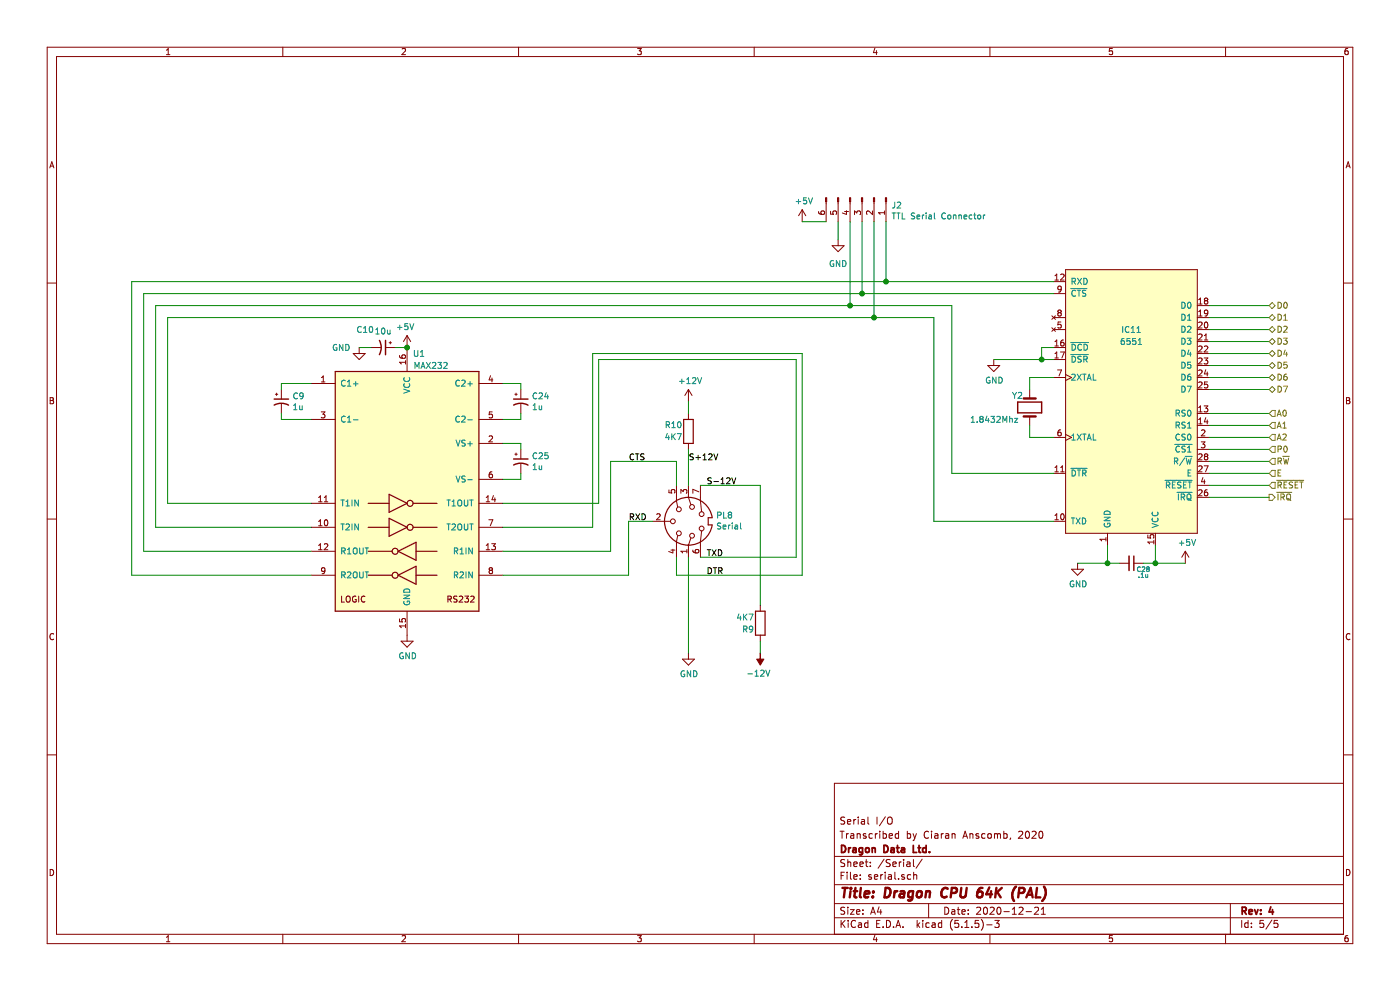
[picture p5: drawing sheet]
EESchema Schematic File Version 4
EELAYER 30 0
EELAYER END
$Descr A4 11693 8268
encoding utf-8
Sheet 5 5
Title "Dragon CPU 64K (PAL)"
Date "2020-12-21"
Rev "4"
Comp "Dragon Data Ltd."
Comment1 "Transcribed by Ciaran Anscomb, 2020"
Comment2 "Serial I/O"
Comment3 ""
Comment4 ""
$EndDescr
Text HLabel 10600 2550 2    50   3State ~ 0
D0
Text HLabel 10600 2650 2    50   3State ~ 0
D1
Text HLabel 10600 2750 2    50   3State ~ 0
D2
Text HLabel 10600 2850 2    50   3State ~ 0
D3
Text HLabel 10600 2950 2    50   3State ~ 0
D4
Text HLabel 10600 3050 2    50   3State ~ 0
D5
Text HLabel 10600 3150 2    50   3State ~ 0
D6
Text HLabel 10600 3250 2    50   3State ~ 0
D7
Wire Wire Line
	10600 2550 10100 2550
Wire Wire Line
	10600 2650 10100 2650
Wire Wire Line
	10100 2750 10600 2750
Wire Wire Line
	10600 2850 10100 2850
Wire Wire Line
	10100 2950 10600 2950
Wire Wire Line
	10600 3050 10100 3050
Wire Wire Line
	10100 3150 10600 3150
Wire Wire Line
	10600 3250 10100 3250
Text HLabel 10600 3450 2    50   Input ~ 0
A0
Wire Wire Line
	10600 3450 10100 3450
Text HLabel 10600 3550 2    50   Input ~ 0
A1
Text HLabel 10600 3650 2    50   Input ~ 0
A2
Wire Wire Line
	10600 3550 10100 3550
Wire Wire Line
	10100 3650 10600 3650
Text HLabel 10600 3750 2    50   Input ~ 0
P0
Wire Wire Line
	10600 3750 10100 3750
Text HLabel 10600 3850 2    50   Input ~ 0
R~W~
Wire Wire Line
	10600 3850 10100 3850
Text HLabel 10600 3950 2    50   Input ~ 0
E
Text HLabel 10600 4050 2    50   Input ~ 0
~RESET
Wire Wire Line
	10600 4150 10100 4150
Wire Wire Line
	10100 4050 10600 4050
Wire Wire Line
	10600 3950 10100 3950
Wire Wire Line
	9650 4550 9650 4700
Wire Wire Line
	9650 4700 9550 4700
Wire Wire Line
	9250 4550 9250 4700
Wire Wire Line
	9250 4700 9350 4700
$Comp
L power:+5V #PWR0232
U 1 1
P 9900 4700
F 0 "#PWR0232" H 9900 4550 50  0001 C CNN
F 1 "+5V" H 9915 4873 50  0000 C CNN
F 2 "" H 9900 4700 50  0001 C CNN
F 3 "" H 9900 4700 50  0001 C CNN
	1    9900 4700
	1    0    0    -1  
$EndComp
$Comp
L power:GND #PWR0233
U 1 1
P 9000 4700
F 0 "#PWR0233" H 9000 4450 50  0001 C CNN
F 1 "GND" H 9005 4527 50  0000 C CNN
F 2 "" H 9000 4700 50  0001 C CNN
F 3 "" H 9000 4700 50  0001 C CNN
	1    9000 4700
	1    0    0    -1  
$EndComp
Connection ~ 9250 4700
Wire Wire Line
	9650 4700 9900 4700
Connection ~ 9650 4700
$Comp
L power:GND #PWR0236
U 1 1
P 8300 3000
F 0 "#PWR0236" H 8300 2750 50  0001 C CNN
F 1 "GND" H 8305 2827 50  0000 C CNN
F 2 "" H 8300 3000 50  0001 C CNN
F 3 "" H 8300 3000 50  0001 C CNN
	1    8300 3000
	1    0    0    -1  
$EndComp
Wire Wire Line
	8800 3000 8700 3000
Wire Wire Line
	8800 2900 8700 2900
Wire Wire Line
	8700 2900 8700 3000
Connection ~ 8700 3000
Wire Wire Line
	8700 3000 8300 3000
Wire Wire Line
	9000 4700 9250 4700
$Comp
L Device:C_Small C28
U 1 1
P 9450 4700
F 0 "C28" V 9500 4800 39  0000 C CNN
F 1 ".1u" V 9550 4800 39  0000 C CNN
F 2 "Capacitor_THT:C_Disc_D7.5mm_W2.5mm_P5.00mm" H 9450 4700 50  0001 C CNN
F 3 "~" H 9450 4700 50  0001 C CNN
	1    9450 4700
	0    1    1    0   
$EndComp
$Comp
L Connector:DIN-7 PL8
U 1 1
P 5750 4350
F 0 "PL8" V 5796 4120 50  0000 R CNN
F 1 "Serial" V 5705 4120 50  0000 R CNN
F 2 "dragon64:DIN-7_DELTRON_671-0701_Horizontal" H 5750 4350 50  0001 C CNN
F 3 "http://www.mouser.com/ds/2/18/40_c091_abd_e-75918.pdf" H 5750 4350 50  0001 C CNN
	1    5750 4350
	0    -1   -1   0   
$EndComp
$Comp
L power:+12V #PWR0242
U 1 1
P 5750 3350
F 0 "#PWR0242" H 5750 3200 50  0001 C CNN
F 1 "+12V" H 5765 3523 50  0000 C CNN
F 2 "" H 5750 3350 50  0001 C CNN
F 3 "" H 5750 3350 50  0001 C CNN
	1    5750 3350
	1    0    0    -1  
$EndComp
Wire Wire Line
	1200 2450 7200 2450
Wire Wire Line
	1100 2350 7400 2350
Text HLabel 10600 4150 2    50   Output ~ 0
~IRQ
$Comp
L dragon64:6551 IC11
U 1 1
P 9450 3350
AR Path="/60380A17" Ref="IC11"  Part="1" 
AR Path="/5FC1765A/60380A17" Ref="IC11"  Part="1" 
F 0 "IC11" H 9450 3950 50  0000 C CNN
F 1 "6551" H 9450 3850 50  0000 C CNN
F 2 "Package_DIP:DIP-28_W15.24mm_Socket_LongPads" H 10000 3950 50  0001 C CNN
F 3 "" H 10000 3950 50  0001 C CNN
	1    9450 3350
	1    0    0    -1  
$EndComp
$Comp
L Device:R R10
U 1 1
P 5750 3600
F 0 "R10" H 5950 3550 50  0000 R CNN
F 1 "4K7" H 5950 3650 50  0000 R CNN
F 2 "Resistor_THT:R_Axial_DIN0207_L6.3mm_D2.5mm_P7.62mm_Horizontal" V 5680 3600 50  0001 C CNN
F 3 "~" H 5750 3600 50  0001 C CNN
	1    5750 3600
	-1   0    0    1   
$EndComp
Wire Wire Line
	5250 4350 5450 4350
$Comp
L power:GND #PWR0284
U 1 1
P 5750 5450
F 0 "#PWR0284" H 5750 5200 50  0001 C CNN
F 1 "GND" H 5755 5277 50  0000 C CNN
F 2 "" H 5750 5450 50  0001 C CNN
F 3 "" H 5750 5450 50  0001 C CNN
	1    5750 5450
	1    0    0    -1  
$EndComp
Wire Wire Line
	5750 5450 5750 4650
Wire Wire Line
	5750 3350 5750 3450
Wire Wire Line
	5850 4050 6350 4050
Wire Wire Line
	6350 4050 6350 5050
Wire Wire Line
	5750 4050 5750 3750
Wire Wire Line
	5650 4800 5650 4650
Wire Wire Line
	6650 4650 5850 4650
Wire Wire Line
	5100 3850 5650 3850
Wire Wire Line
	5650 3850 5650 4050
Text Label 5900 4650 0    50   ~ 0
TXD
Text Label 5900 4050 0    50   ~ 0
S-12V
Text Label 5750 3850 0    50   ~ 0
S+12V
Text Label 5900 4800 0    50   ~ 0
DTR
Text Label 5250 4350 0    50   ~ 0
RXD
Text Label 5250 3850 0    50   ~ 0
CTS
Wire Wire Line
	6350 5450 6350 5350
$Comp
L power:-12V #PWR0243
U 1 1
P 6350 5450
F 0 "#PWR0243" H 6350 5550 50  0001 C CNN
F 1 "-12V" H 6365 5623 50  0000 C CNN
F 2 "" H 6350 5450 50  0001 C CNN
F 3 "" H 6350 5450 50  0001 C CNN
	1    6350 5450
	-1   0    0    1   
$EndComp
$Comp
L Device:R R9
U 1 1
P 6350 5200
F 0 "R9" H 6300 5150 50  0000 R CNN
F 1 "4K7" H 6300 5250 50  0000 R CNN
F 2 "Resistor_THT:R_Axial_DIN0207_L6.3mm_D2.5mm_P7.62mm_Horizontal" V 6280 5200 50  0001 C CNN
F 3 "~" H 6350 5200 50  0001 C CNN
	1    6350 5200
	1    0    0    -1  
$EndComp
$Comp
L Interface_UART:MAX232 U1
U 1 1
P 3400 4100
F 0 "U1" H 3500 5250 50  0000 C CNN
F 1 "MAX232" H 3600 5150 50  0000 C CNN
F 2 "Package_DIP:DIP-16_W7.62mm_Socket_LongPads" H 3450 3050 50  0001 L CNN
F 3 "http://www.ti.com/lit/ds/symlink/max232.pdf" H 3400 4200 50  0001 C CNN
	1    3400 4100
	1    0    0    -1  
$EndComp
$Comp
L power:+5V #PWR?
U 1 1
P 3400 2900
AR Path="/61A18993" Ref="#PWR?"  Part="1" 
AR Path="/5FB668CD/61A18993" Ref="#PWR?"  Part="1" 
AR Path="/5FC1765A/61A18993" Ref="#PWR0239"  Part="1" 
F 0 "#PWR0239" H 3400 2750 50  0001 C CNN
F 1 "+5V" H 3415 3073 50  0000 C CNN
F 2 "" H 3400 2900 50  0001 C CNN
F 3 "" H 3400 2900 50  0001 C CNN
	1    3400 2900
	-1   0    0    -1  
$EndComp
$Comp
L power:GND #PWR0240
U 1 1
P 3400 5300
F 0 "#PWR0240" H 3400 5050 50  0001 C CNN
F 1 "GND" H 3405 5127 50  0000 C CNN
F 2 "" H 3400 5300 50  0001 C CNN
F 3 "" H 3400 5300 50  0001 C CNN
	1    3400 5300
	1    0    0    -1  
$EndComp
Wire Wire Line
	1100 4800 2600 4800
Wire Wire Line
	1100 2350 1100 4800
Wire Wire Line
	2600 4600 1200 4600
Wire Wire Line
	1200 2450 1200 4600
Wire Wire Line
	7950 3950 7950 2550
Wire Wire Line
	7950 2550 7100 2550
Wire Wire Line
	1300 2550 1300 4400
Wire Wire Line
	1300 4400 2600 4400
Wire Wire Line
	7950 3950 8800 3950
Wire Wire Line
	7800 4350 7800 2650
Wire Wire Line
	7800 2650 7300 2650
Wire Wire Line
	1400 2650 1400 4200
Wire Wire Line
	1400 4200 2600 4200
Wire Wire Line
	7800 4350 8800 4350
Wire Wire Line
	4200 4800 5250 4800
Wire Wire Line
	5250 4800 5250 4350
Wire Wire Line
	5100 4600 5100 3850
Wire Wire Line
	4200 4600 5100 4600
Wire Wire Line
	6650 4650 6650 3000
Wire Wire Line
	6650 3000 5000 3000
Wire Wire Line
	5000 3000 5000 4200
Wire Wire Line
	5000 4200 4200 4200
Wire Wire Line
	6700 4800 6700 2950
Wire Wire Line
	6700 2950 4950 2950
Wire Wire Line
	4950 2950 4950 4400
Wire Wire Line
	4950 4400 4200 4400
Wire Wire Line
	5650 4800 6700 4800
$Comp
L Device:C_Polarized_Small_US C9
U 1 1
P 2350 3350
F 0 "C9" H 2441 3396 50  0000 L CNN
F 1 "1u" H 2441 3305 50  0000 L CNN
F 2 "Capacitor_THT:CP_Radial_D4.0mm_P2.00mm" H 2350 3350 50  0001 C CNN
F 3 "~" H 2350 3350 50  0001 C CNN
	1    2350 3350
	1    0    0    -1  
$EndComp
$Comp
L Device:C_Polarized_Small_US C24
U 1 1
P 4350 3350
F 0 "C24" H 4441 3396 50  0000 L CNN
F 1 "1u" H 4441 3305 50  0000 L CNN
F 2 "Capacitor_THT:CP_Radial_D4.0mm_P2.00mm" H 4350 3350 50  0001 C CNN
F 3 "~" H 4350 3350 50  0001 C CNN
	1    4350 3350
	1    0    0    -1  
$EndComp
$Comp
L Device:C_Polarized_Small_US C25
U 1 1
P 4350 3850
F 0 "C25" H 4441 3896 50  0000 L CNN
F 1 "1u" H 4441 3805 50  0000 L CNN
F 2 "Capacitor_THT:CP_Radial_D4.0mm_P2.00mm" H 4350 3850 50  0001 C CNN
F 3 "~" H 4350 3850 50  0001 C CNN
	1    4350 3850
	1    0    0    -1  
$EndComp
Wire Wire Line
	2600 3200 2350 3200
Wire Wire Line
	2350 3200 2350 3250
Wire Wire Line
	2600 3500 2350 3500
Wire Wire Line
	2350 3500 2350 3450
Wire Wire Line
	4200 3200 4350 3200
Wire Wire Line
	4350 3200 4350 3250
Wire Wire Line
	4200 3500 4350 3500
Wire Wire Line
	4350 3500 4350 3450
Wire Wire Line
	4200 3700 4350 3700
Wire Wire Line
	4350 3700 4350 3750
Wire Wire Line
	4200 4000 4350 4000
Wire Wire Line
	4350 4000 4350 3950
$Comp
L Device:C_Polarized_Small_US C10
U 1 1
P 3200 2900
F 0 "C10" V 3050 2750 50  0000 C CNN
F 1 "10u" V 3063 2900 50  0000 C CNN
F 2 "Capacitor_THT:CP_Radial_D4.0mm_P2.00mm" H 3200 2900 50  0001 C CNN
F 3 "~" H 3200 2900 50  0001 C CNN
	1    3200 2900
	0    1    1    0   
$EndComp
Wire Wire Line
	3400 2900 3300 2900
Connection ~ 3400 2900
Wire Wire Line
	3100 2900 3000 2900
$Comp
L power:GND #PWR0241
U 1 1
P 3000 2900
F 0 "#PWR0241" H 3000 2650 50  0001 C CNN
F 1 "GND" H 2850 2900 50  0000 C CNN
F 2 "" H 3000 2900 50  0001 C CNN
F 3 "" H 3000 2900 50  0001 C CNN
	1    3000 2900
	1    0    0    -1  
$EndComp
$Comp
L Device:Crystal Y2
U 1 1
P 8600 3400
F 0 "Y2" V 8500 3250 50  0000 L CNN
F 1 "1.8432Mhz" V 8700 2900 50  0000 L CNN
F 2 "Crystal:Crystal_HC49-U_Vertical" H 8600 3400 50  0001 C CNN
F 3 "~" H 8600 3400 50  0001 C CNN
	1    8600 3400
	0    1    1    0   
$EndComp
Wire Wire Line
	8600 3150 8600 3250
Wire Wire Line
	8600 3150 8800 3150
Wire Wire Line
	8600 3650 8600 3550
Wire Wire Line
	8600 3650 8800 3650
$Comp
L Connector:Conn_01x06_Male J2
U 1 1
P 7200 1650
F 0 "J2" V 7262 1894 50  0000 L CNN
F 1 "TTL Serial Connector" V 7353 1894 50  0000 L CNN
F 2 "Connector_PinHeader_2.54mm:PinHeader_1x06_P2.54mm_Vertical" H 7200 1650 50  0001 C CNN
F 3 "~" H 7200 1650 50  0001 C CNN
	1    7200 1650
	0    1    1    0   
$EndComp
Wire Wire Line
	7400 1850 7400 2350
Connection ~ 7400 2350
Wire Wire Line
	7400 2350 8800 2350
Wire Wire Line
	7200 1850 7200 2450
Connection ~ 7200 2450
Wire Wire Line
	7200 2450 8800 2450
Wire Wire Line
	7300 1850 7300 2650
Connection ~ 7300 2650
Wire Wire Line
	7300 2650 1400 2650
Wire Wire Line
	7100 1850 7100 2550
Connection ~ 7100 2550
Wire Wire Line
	7100 2550 1300 2550
$Comp
L power:GND #PWR0107
U 1 1
P 7000 2000
F 0 "#PWR0107" H 7000 1750 50  0001 C CNN
F 1 "GND" H 7000 1800 50  0000 C CNN
F 2 "" H 7000 2000 50  0001 C CNN
F 3 "" H 7000 2000 50  0001 C CNN
	1    7000 2000
	1    0    0    -1  
$EndComp
Wire Wire Line
	7000 1850 7000 2000
$Comp
L power:+5V #PWR0108
U 1 1
P 6700 1850
F 0 "#PWR0108" H 6700 1700 50  0001 C CNN
F 1 "+5V" H 6715 2023 50  0000 C CNN
F 2 "" H 6700 1850 50  0001 C CNN
F 3 "" H 6700 1850 50  0001 C CNN
	1    6700 1850
	1    0    0    -1  
$EndComp
Wire Wire Line
	6900 1850 6700 1850
$EndSCHEMATC
